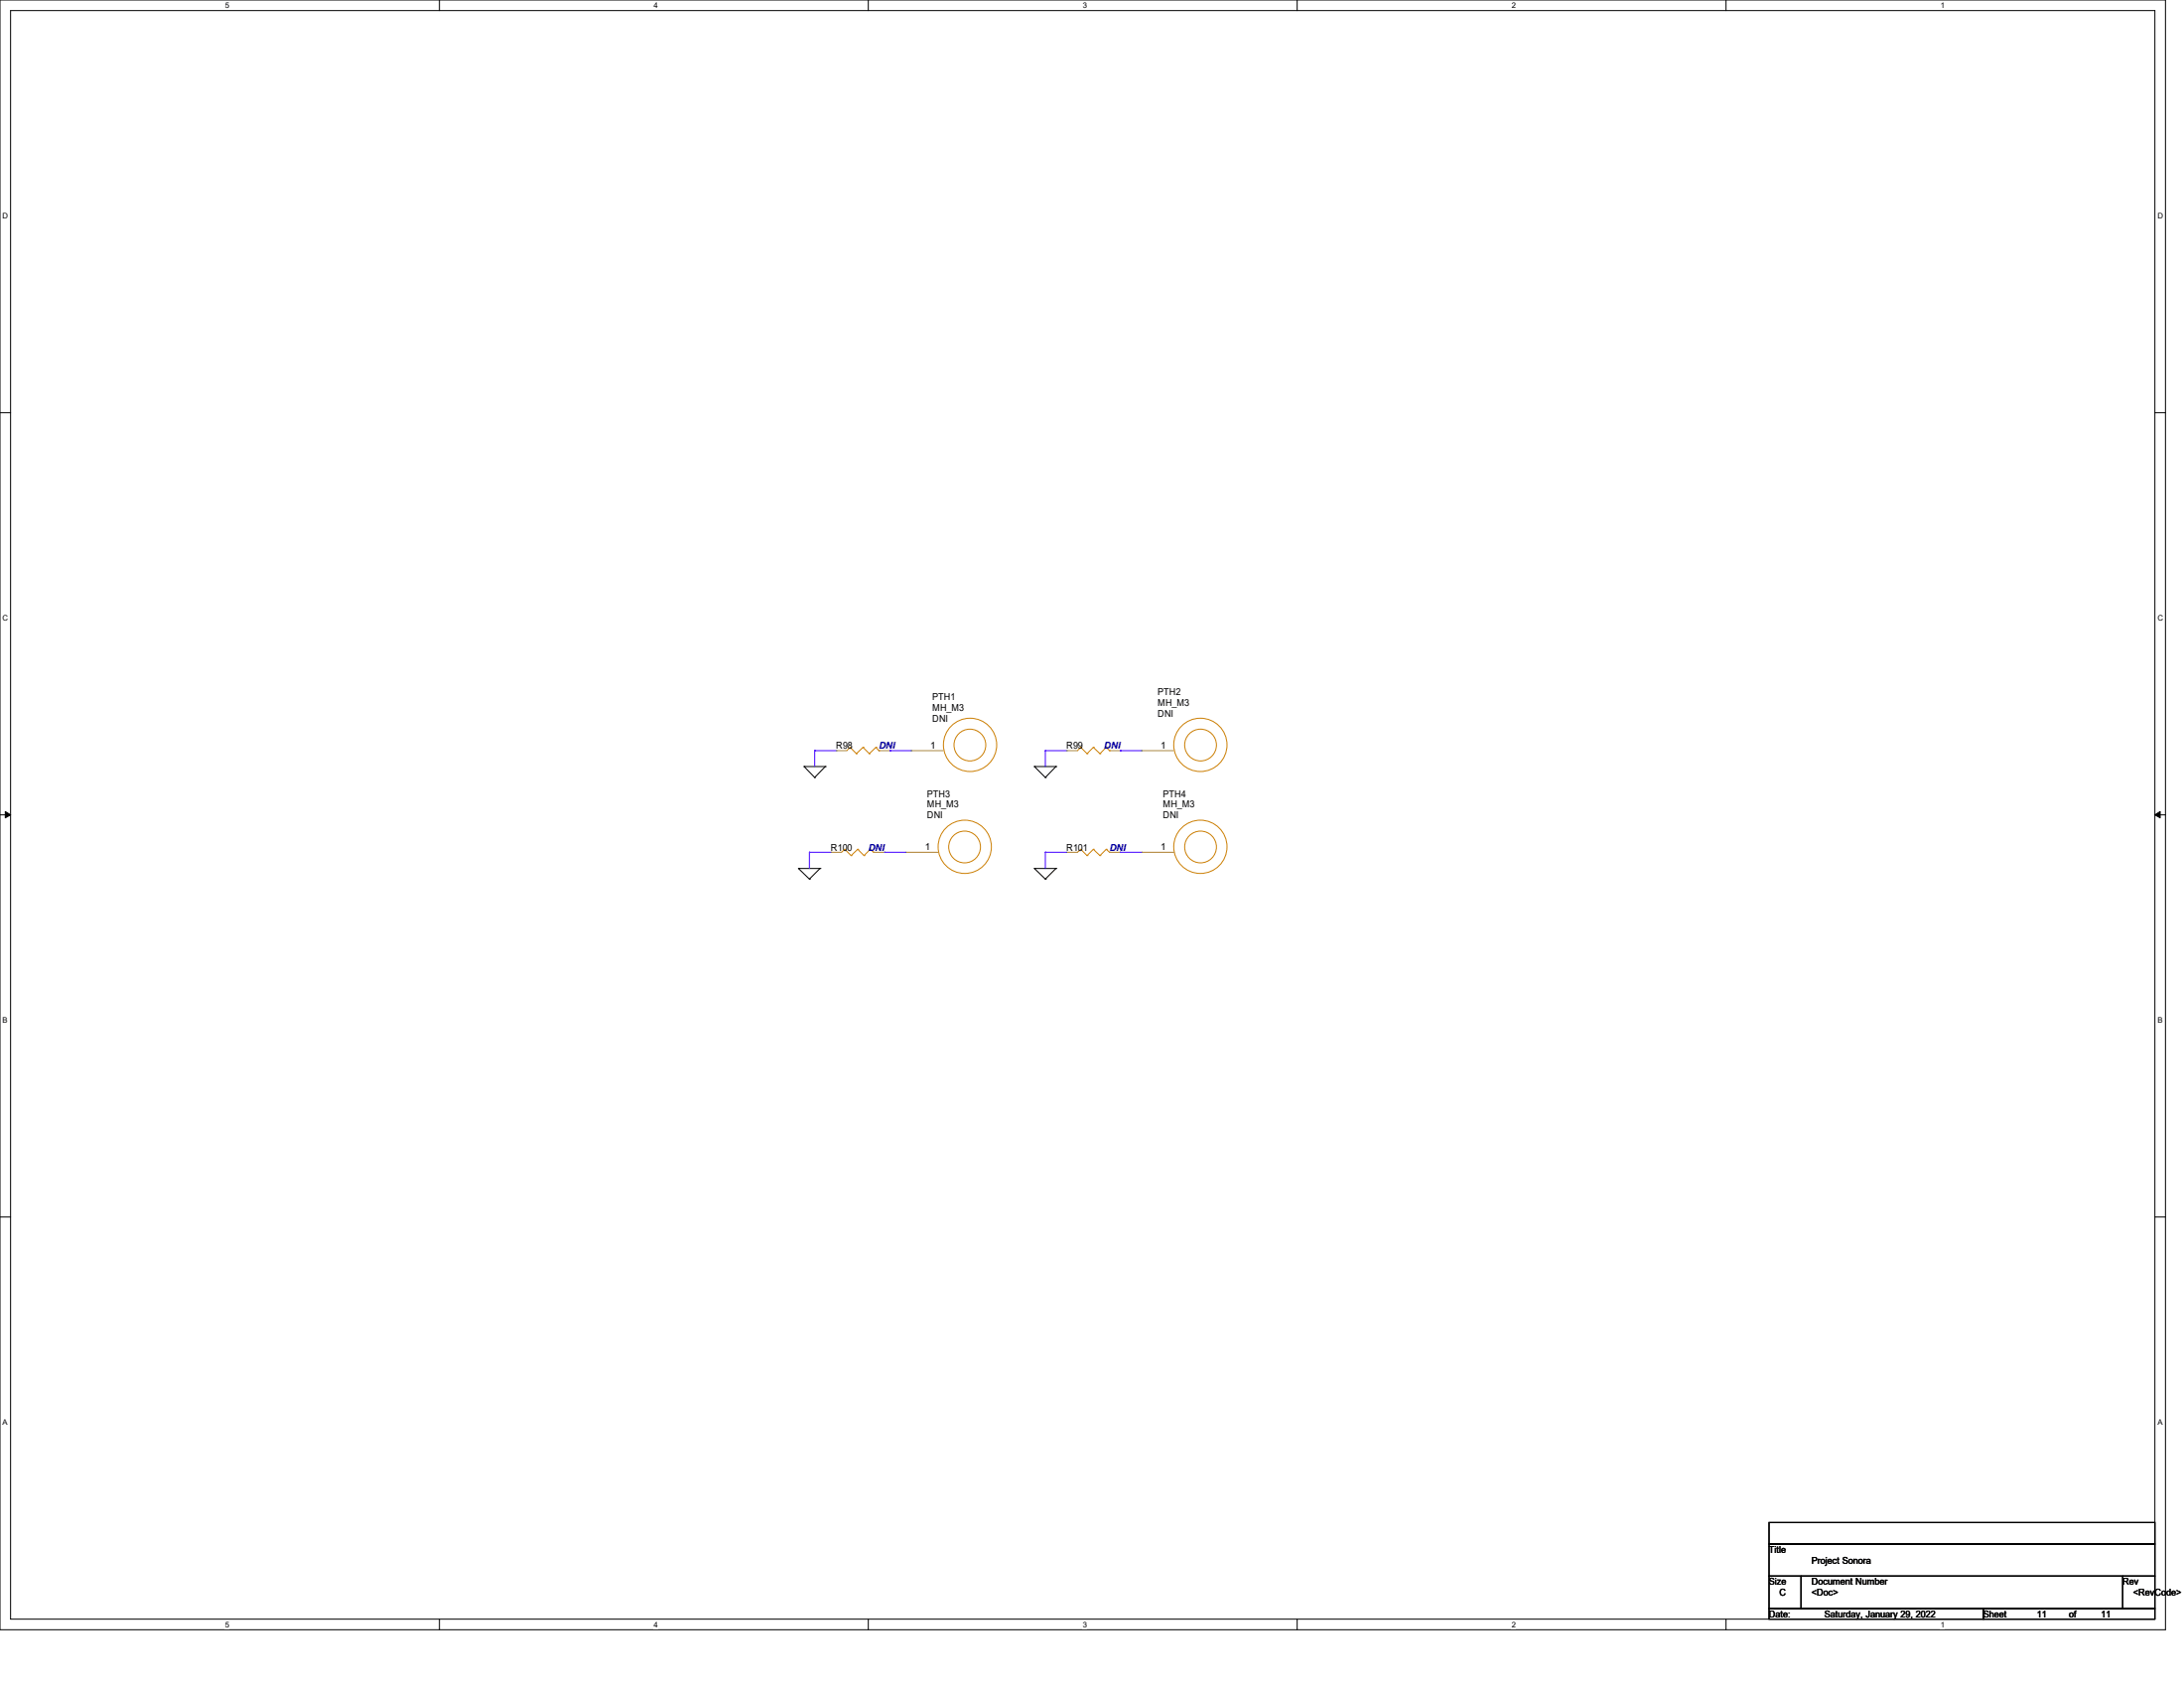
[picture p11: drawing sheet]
<svg xmlns="http://www.w3.org/2000/svg" width="279mm" height="216mm" viewBox="0 0 279 216" stroke-linecap="round" stroke-linejoin="round" font-family="sans-serif">
<path d="M0 0h277v208.4h-277zM1.4 1.4h274.3v205.7h-274.3z" fill="none" stroke="#000" stroke-width=".13"/>
<g fill="#fff">
<path d="M28.8 .1h.5v1.1h-.5z"/>
<path d="M28.8 207.2h.5v1.1h-.5z"/>
</g>
<path d="M56.2 0v1.4M56.2 207.1v1.3" fill="none" stroke="#000" stroke-width=".13"/>
<g fill="#fff">
<path d="M83.7 .1h.5v1.1h-.5z"/>
<path d="M83.7 207.2h.5v1.1h-.5z"/>
</g>
<path d="M111.1 0v1.4M111.1 207.1v1.3" fill="none" stroke="#000" stroke-width=".13"/>
<g fill="#fff">
<path d="M138.5 .1h.6v1.1h-.6z"/>
<path d="M138.5 207.2h.6v1.1h-.6z"/>
</g>
<path d="M165.9 0v1.4M165.9 207.1v1.3" fill="none" stroke="#000" stroke-width=".13"/>
<g fill="#fff">
<path d="M193.4 .1h.5v1.1h-.5z"/>
<path d="M193.4 207.2h.5v1.1h-.5z"/>
</g>
<path d="M220.8 0v1.4M220.8 207.1v1.3" fill="none" stroke="#000" stroke-width=".13"/>
<g fill="#fff">
<path d="M248.2 .1h.6v1.1h-.6z"/>
<path d="M248.2 207.2h.6v1.1h-.6z"/>
<path d="M.3 27.1h.8v1.1h-.8z"/>
<path d="M276 27.1h.7v1.1h-.7z"/>
<path d="M.3 78.5h.8v1.1h-.8z"/>
<path d="M276 78.5h.7v1.1h-.7z"/>
</g>
<path d="M0 52.8h1.4M275.7 52.8h1.3" fill="none" stroke="#000" stroke-width=".13"/>
<g fill="#fff">
<path d="M.3 129.9h.7v1.1h-.7z"/>
<path d="M276 129.9h.6v1.1h-.6z"/>
</g>
<path d="M0 104.2h1.4M275.7 104.2h1.3" fill="none" stroke="#000" stroke-width=".13"/>
<path d="M.7 103.8l.7 .4-.7 .4zM275.7 104.2l.7-.4v.8z" fill="#000" stroke="#000" stroke-width=".13"/>
<g fill="#fff">
<path d="M.3 181.4h.7v1.1h-.7z"/>
<path d="M276 181.4h.6v1.1h-.6z"/>
</g>
<g fill="none" stroke="#000" stroke-width=".13">
<path d="M102.9 98h.1M102.9 98h2.7M102.9 98l1.3 1.4M104.2 99.4h.1M105.6 98h.1M105.6 98l-1.4 1.4M132.3 98h.1M132.3 98h2.8M132.3 98l1.4 1.4M133.7 99.4h.1M135.1 98h.1M135.1 98l-1.4 1.4"/>
<path d="M102.2 111.1h.1M102.2 111.1h2.7M102.2 111.1l1.3 1.3M103.5 112.4h.1M104.9 111.1h.1M104.9 111.1l-1.4 1.3M132.3 111.1h.1M132.3 111.1h2.8M132.3 111.1l1.4 1.3M133.7 112.4h.1M135.1 111.1h.1M135.1 111.1l-1.4 1.3"/>
<path d="M0 155.7h1.4M275.7 155.7h1.3M226.3 194.7h49.4v2.8h-49.4zM226.3 197.5h49.4v4.1h-49.4zM226.3 201.6h4.1v4.1h-4.1zM226.3 205.7h27.4v1.4h-27.4zM230.4 201.6h41.2v4.1h-41.2zM253.7 205.7h22v1.4h-22zM271.6 201.6h4.1v4.1h-4.1z"/>
</g>
<g fill="none" stroke="#cc8006" stroke-width=".13">
<path d="M108.8 95.6h.1M108.8 95.6l-.5 .4M108.8 95.6l.8 .8M109.6 96.4h.1M110.4 95.6h.1M110.4 95.6l-.8 .8M110.4 95.6l.8 .8M111.2 96.4h.1M112.1 95.6h.1M112.1 95.6l-.9 .8M112.1 95.6l.3 .4M112.4 96h.1"/>
<path d="M138.3 95.6h.1M138.3 95.6l-.5 .4M138.3 95.6l.8 .8M139.1 96.4h.1M139.9 95.6h.1M139.9 95.6l-.8 .8M139.9 95.6l.8 .8M140.7 96.4h.1M141.5 95.6h.1M141.5 95.6l-.8 .8M141.5 95.6l.4 .4M141.9 96h.1"/>
<path d="M108.1 108.6h.1M108.1 108.6l-.4 .4M108.1 108.6l.8 .8M108.9 109.4h.1M109.7 108.6h.1M109.7 108.6l-.8 .8M109.7 108.6l.8 .8M110.5 109.4h.1M111.3 108.6h.1M111.3 108.6l-.8 .8M111.3 108.6l.5 .4M111.8 109h.1"/>
<path d="M138.3 108.6h.1M138.3 108.6l-.5 .4M138.3 108.6l.8 .8M139.1 109.4h.1M139.9 108.6h.1M139.9 108.6l-.8 .8M139.9 108.6l.8 .8M140.7 109.4h.1M141.5 108.6h.1M141.5 108.6l-.8 .8M141.5 108.6l.4 .4M141.9 109h.1"/>
<circle cx="124.1" cy="95.3" r="2.03"/>
<circle cx="124.1" cy="95.3" r="3.4"/>
<circle cx="153.6" cy="95.3" r="3.4"/>
<circle cx="153.6" cy="95.3" r="2.03"/>
<circle cx="123.4" cy="108.3" r="2.03"/>
<circle cx="123.4" cy="108.3" r="3.4"/>
<circle cx="153.6" cy="108.3" r="3.4"/>
<circle cx="153.6" cy="108.3" r="2.03"/>
</g>
<g fill="none" stroke="#a84" stroke-width=".13">
<path d="M107 96h.1M107 96h1.3M112.4 96h1.4M113.8 96h.1M116.6 96h.1M116.6 96h4.1M136.4 96h.1M136.4 96h1.4M141.9 96h1.4M143.3 96h.1M146 96h.1M146 96h4.2"/>
<path d="M106.3 109h.1M106.3 109h1.4M111.8 109h1.4M113.2 109h.1M115.9 109h.1M115.9 109h4.1M136.4 109h.1M136.4 109h1.4M141.9 109h1.4M143.3 109h.1M146 109h.1M146 109h4.2"/>
</g>
<g fill="none" stroke="#4200ff" stroke-width=".13">
<path d="M104.2 96h.1M104.2 96v2M104.2 96h2.8M113.8 96h.1M113.8 96h2.8M133.7 96h.1M133.7 96h2.7M133.7 96v2M143.3 96h.1M143.3 96h2.7M103.5 109h.1M103.5 109v2.1"/>
<path d="M103.5 109h2.8M113.2 109h.1M113.2 109h2.7M133.7 109h.1M133.7 109v2.1M133.7 109h2.7M143.3 109h.1M143.3 109h2.7"/>
</g>
<g font-size="1.2">
<text x="119.3" y="89.6">PTH1</text>
<text x="148.1" y="88.9">PTH2</text>
<text x="107" y="95.8">R98</text>
<text x="119" y="95.7">1</text>
<text x="119.3" y="91">MH_M3</text>
<text x="119.3" y="92.3">DNI</text>
<text x="136.4" y="95.8">R99</text>
<text x="148.1" y="90.3">MH_M3</text>
<text x="148.1" y="91.7">DNI</text>
<text x="148.5" y="95.7">1</text>
<text x="118.6" y="101.9">PTH3</text>
<text x="148.8" y="101.9">PTH4</text>
<text x="118.6" y="103.3">MH_M3</text>
<text x="118.6" y="104.7">DNI</text>
<text x="148.8" y="103.3">MH_M3</text>
<text x="148.8" y="104.7">DNI</text>
<text x="106.3" y="108.8">R100</text>
<text x="118.4" y="108.7">1</text>
<text x="136.4" y="108.8">R101</text>
<text x="148.5" y="108.7">1</text>
<text x="226.3" y="198.6">Title</text>
<text x="226.3" y="202.7">Size</text>
<text x="231.8" y="200">Project Sonora</text>
<text x="231.8" y="202.7">Document Number</text>
<text x="271.6" y="202.7">Rev</text>
<text x="226.3" y="206.9">Date:</text>
<text x="227.7" y="204.1">C</text>
<text x="231.8" y="204.1">&lt;Doc&gt;</text>
<text x="233.4" y="206.9">Saturday, January 29, 2022</text>
<text x="253.7" y="206.9">Sheet</text>
<text x="260.6" y="206.9">11</text>
<text x="264.7" y="206.9">of</text>
<text x="268.8" y="206.9">11</text>
<text x="272.9" y="204.1">&lt;RevCode&gt;</text>
</g>
<g font-size="1.2" fill="#0000a0">
<text x="112.4" y="95.8">DNI</text>
<text x="141.3" y="95.8">DNI</text>
<text x="111.1" y="108.8">DNI</text>
<text x="141.9" y="108.8">DNI</text>
</g>
<g font-size="1">
<text x="28.8" y="1">5</text>
<text x="83.7" y="1">4</text>
<text x="138.5" y="1">3</text>
<text x="193.4" y="1">2</text>
<text x="248.2" y="1">1</text>
<text x=".3" y="27.9">D</text>
<text x="276" y="27.9">D</text>
<text x=".3" y="79.4">C</text>
<text x="276" y="79.4">C</text>
<text x=".3" y="130.8">B</text>
<text x="276" y="130.8">B</text>
<text x=".3" y="182.2">A</text>
<text x="276" y="182.2">A</text>
<text x="28.8" y="208.1">5</text>
<text x="83.7" y="208.1">4</text>
<text x="138.5" y="208.1">3</text>
<text x="193.4" y="208.1">2</text>
<text x="248.2" y="208.1">1</text>
</g>
</svg>
